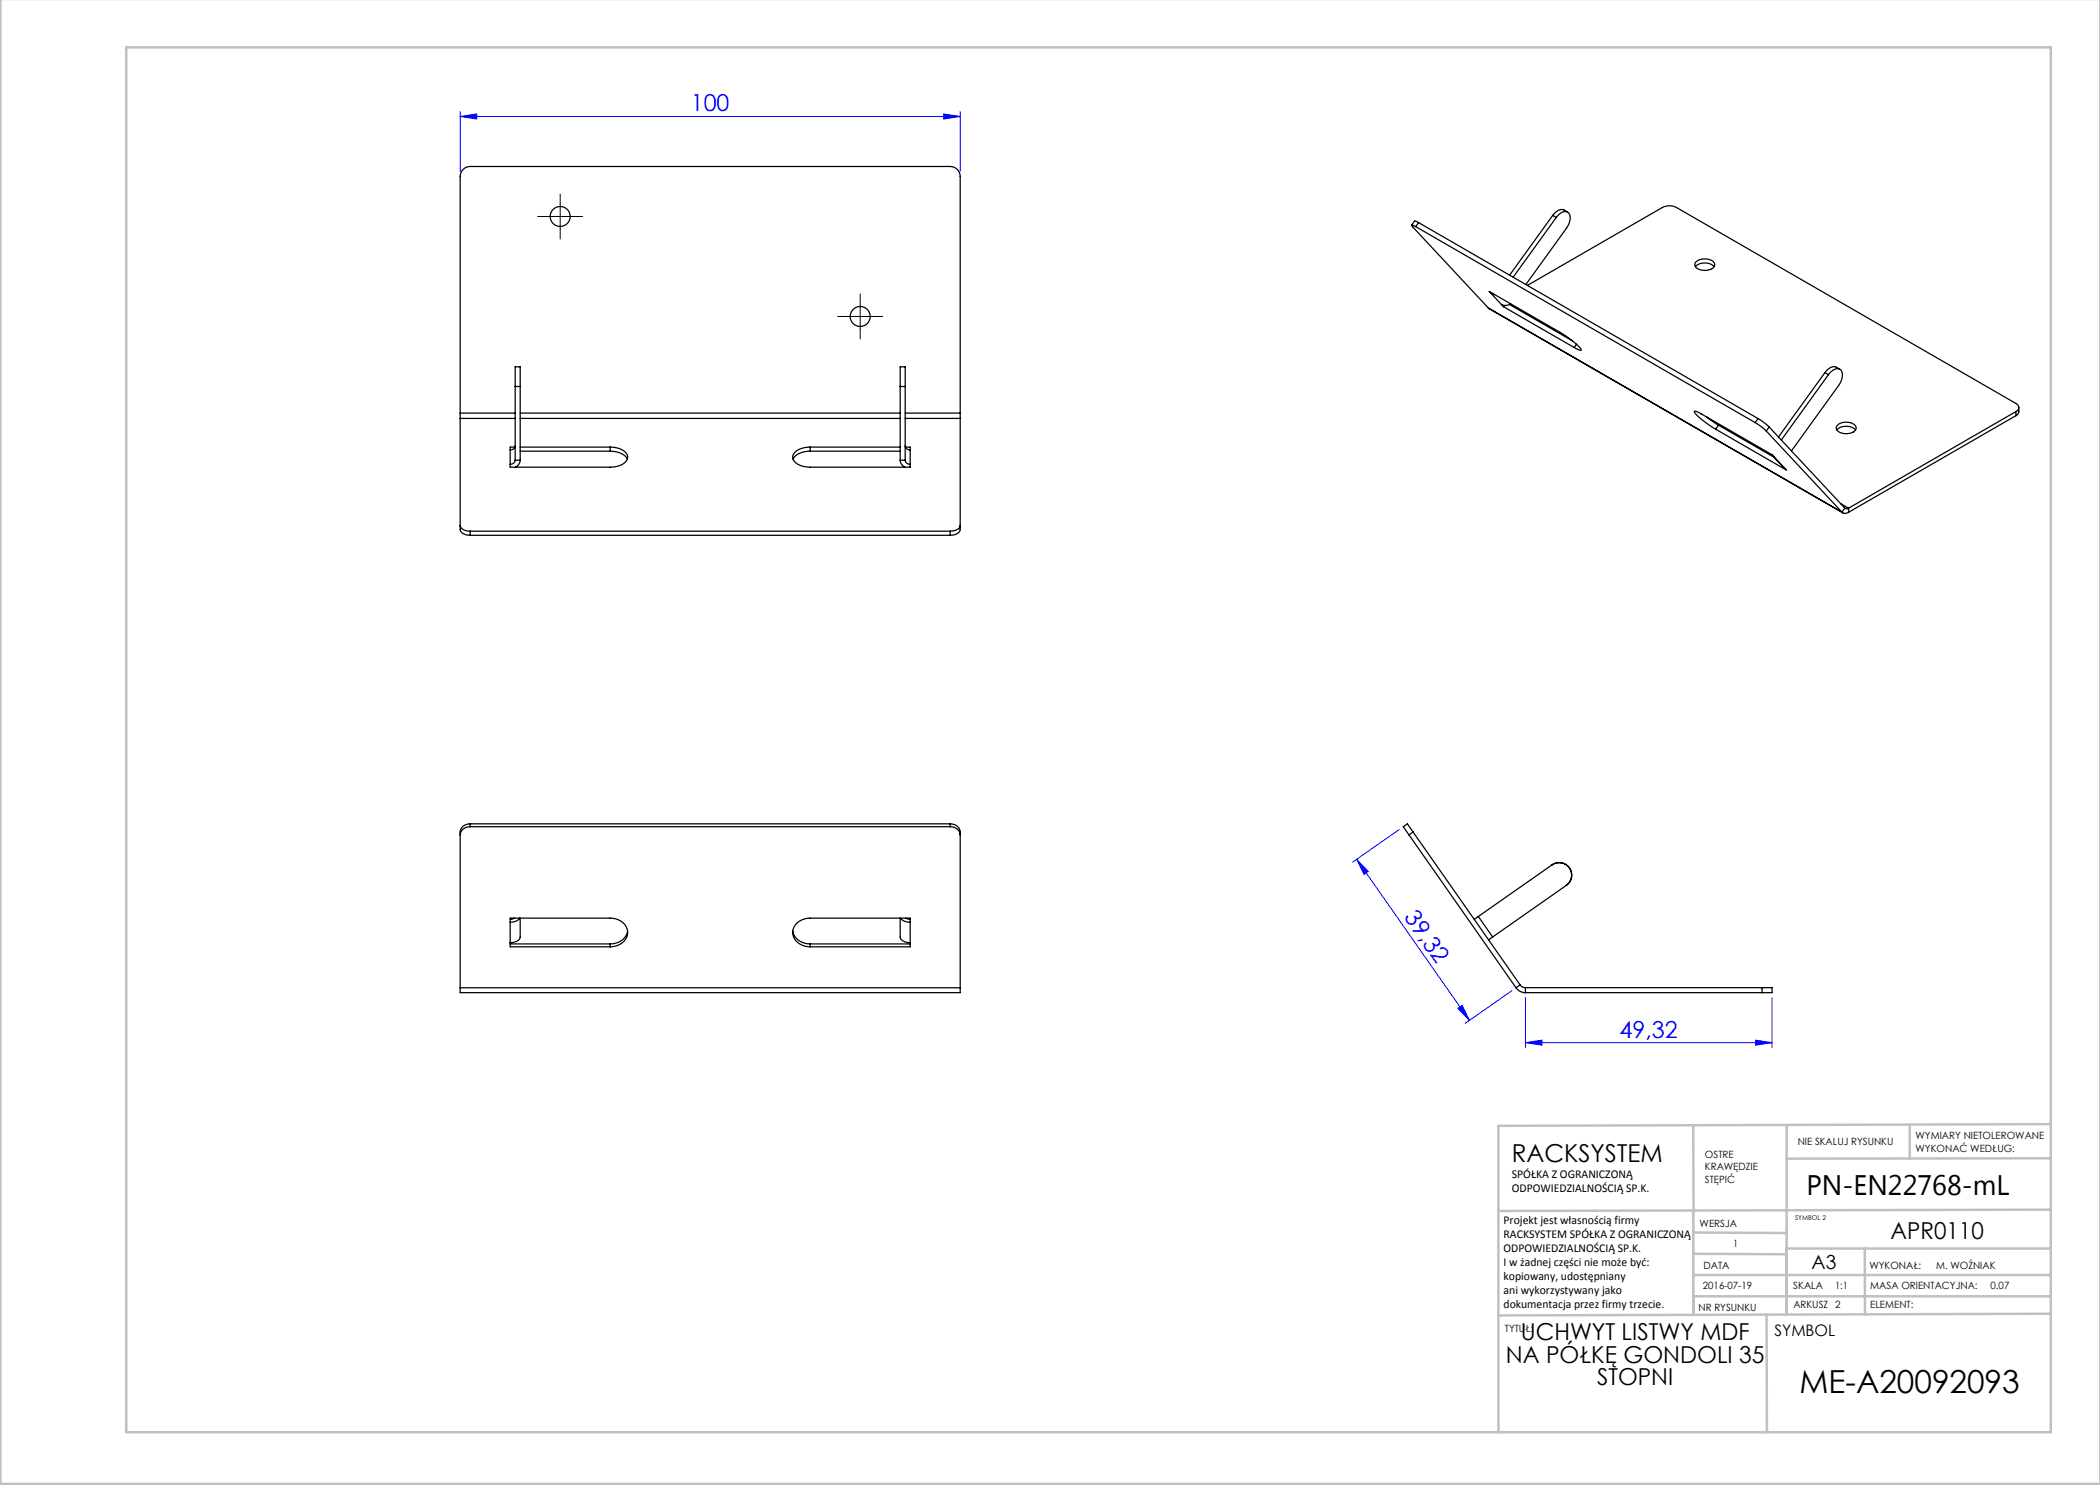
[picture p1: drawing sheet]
<svg xmlns="http://www.w3.org/2000/svg" width="420mm" height="297mm" viewBox="0 0 420 297" stroke-linecap="round" stroke-linejoin="round" font-family="sans-serif">
<g fill="none" stroke="#00f" stroke-width=".2">
<path d="M92 23.3l3.3-.5v1zM92 22.3v12M92 23.3h100M188.7 22.8l3.3 .5-3.3 .5zM192 22.3v12M271.3 171.9l22.6 32.2M271.3 171.9l2.3 2.4-.8 .6zM279.8 165.9l-9.3 6.5M302.4 198.1l-9.3 6.6M305.1 199.5v10M354.4 199.5v10M291.6 201.7l.8-.6 1.5 3z"/>
<path d="M305.1 208.5l3.3-.5v1zM305.1 208.5h49.3M351.1 208l3.3 .5-3.3 .5z"/>
</g>
<path d="M109.5 43.3h-2M112 40.8v-2M112 45.8v2M114.5 43.3h2M169.5 63.3h-2M172 60.8v-2M172 65.8v2M174.5 63.3h2" fill="none" stroke="#000" stroke-width=".2" stroke-dasharray="15.2 1.3 1.3 1.3"/>
<path d="M109.5 43.3h5M112 40.8v5M169.5 63.3h5M172 60.8v5" fill="none" stroke="#000" stroke-width=".2"/>
<g fill="none" stroke="#c0c0c0" stroke-width=".5">
<path d="M.1 -.1v296.9h419.9M25.2 9.5h385v276.9h-385zM338.7 225.2v16.9M357.3 225v37.9M382 225.4v6.3M410.1 224.8l-110.4 .4v61.2M410.1 231.7h-52.8M338.7 259.3h71.5M338.7 255h71.5M338.7 250.8l18.6 .1M338.7 246.5l18.6 .1M338.7 242.1v20.9"/>
<path d="M373 249.7v13.2M410.1 241.9l-110.4 .3M410.2 249.7h-52.9v13.2M353.3 262.9l.1 23.5M410.2 262.7l-110.5 .4"/>
</g>
<g fill="#00f">
<path d="M291.6 201.7l.8-.6 1.5 3zM271.3 171.9l2.3 2.4-.8 .6z"/>
<path d="M92 23.3l3.3-.5v1zM188.7 22.8l3.3 .5-3.3 .5z"/>
<path d="M305.1 208.5l3.3-.5v1zM351.1 208l3.3 .5-3.3 .5z"/>
</g>
<g fill="none" stroke="#000" stroke-width=".25">
<path d="M283.1 45.3l-.8-.3 15.4 16.6M283.1 45.3l67.9 39.2M283.7 44.5l-.7-.3-.7 .8M283.7 44.5l-.6 .8M283.7 44.5l67.9 39.2M298.4 58.6l-.1 .1 .6 .2M305.5 57.1l27-15.6a3.1 3.1 0 0 1 2.8 0l67.9 39.2a.86 .86 0 0 1 .6 .8 .86 .86 0 0 1-.6 .8M310.5 43.1l.8 .4M310.5 43.1l-8.6 11.9M311.3 43.5l.6-.7a1.2 1.2 0 0 1 1.6-.4 1.2 1.2 0 0 1 .5 1.5l-.2 .9-.5 .9-8.1 11.2M311.3 43.5l-8.7 11.9M313.5 42.4a1.69 1.69 0 0 0-2.7 .3l-.3 .4"/>
<path d="M339.1 53.3a2.72 2.72 0 0 1 3.7 0M339.2 52.4a2.73 2.73 0 0 1 3.7 .2 .99 .99 0 0 1-.9 1.3 2.59 2.59 0 0 1-3-.8zM103 77.3v-3.9h1v3.9M103 77.3h1M103 77.3v14.7M104 77.3v14.7M180 77.3v-3.9h1v3.9M180 77.3v14.7M180 77.3h1M181 77.3v14.7M297.7 61.6l.2 .1M297.7 61.6l70.9 41"/>
<path d="M300.7 61.3l-2.9-3 14.2 8.2 2.3 1.5a5.4 5.4 0 0 1 2 2h-.5l-1-.5M300.7 61.3l14.1 8.2M300.9 61.1l-.2 .2M301.9 60.9l12.6 7.3M302.1 60.8l-.8 .3-1-.2M315.3 68.8l-.5 .7M365 74.5l-9.3 12.9M365 74.5l.7 .4M365.7 74.9l.6-.7a1.2 1.2 0 0 1 1.6-.4 1.2 1.2 0 0 1 .6 1.6l-.3 .8-.5 .9-9.4 13.1M365.7 74.9l-9.4 13.1M368 73.8a1.69 1.69 0 0 0-2.7 .3l-.3 .4M92 83.7v22.2a1.76 1.76 0 0 0 2 1.2"/>
<path d="M92 82.6v1.1M92 82.6v-47.3a2 2 0 0 1 2-2h96a2 2 0 0 1 2 2v47.3M92 83.7h11M92 82.6h11M103 89.4h-1v4h20a3.7 3.7 0 0 0 3.4-1.5 1.86 1.86 0 0 0-1.7-2.2l-1.7-.3M103 89.2a.92 .92 0 0 1-1 .8M103 92a.92 .92 0 0 1-1 .9M103 92h1M104 92l-.3 1-.6 .4M104 83.7h76M104 89.4h18M104 90.2h18"/>
<path d="M104 82.6h76M122 90.2a3.6 3.6 0 0 1 3.5 1.6M122 89.4v.8M162 89.4a3.7 3.7 0 0 0-3.4 1.5 1.86 1.86 0 0 0 1.8 2.3l1.6 .2h20v-4h-.9M162 90.2a3.6 3.6 0 0 0-3.4 1.6M162 89.4v.8M162 89.4h18M162 90.2h18M180 92l.4 1 .6 .4M180 92h1M181 92a.92 .92 0 0 0 1 .9M181 89.2a.92 .92 0 0 0 1 .8"/>
<path d="M181 83.7h11M181 82.6h11M192 83.7v22.2a1.76 1.76 0 0 1-2 1.2M192 82.6v1.1M338.8 82.3h.5l1 .5 14.1 8.2 2.9 3-14.2-8.2-2.3-1.5a5.5 5.5 0 0 1-2-2zM341.2 83.3l2.5 1.7M343.7 85l-.6 .8M343.7 85l11.1 6.4M351 84.5l2.2 1.7M351.6 83.7l2.2 1.7M351.6 83.7l-.6 .8M353.2 86.2l15.2 16.2"/>
<path d="M353.8 85.4l-.6 .8M353.8 85.4l15.2 16.2M354.3 90.9l.5 .5M354.5 91.1l2.4 2.5M367.4 86a2.72 2.72 0 0 1 3.7 0M367.4 85.1a2.73 2.73 0 0 1 3.7 .1 .99 .99 0 0 1-.8 1.4 2.59 2.59 0 0 1-3-.8zM403.2 82.3l-33.5 19.3M403.2 82.3v.8M403.2 83.1l-33.5 19.4M403.8 81.5l-.1 1-.5 .6M92 105.1a1.76 1.76 0 0 0 2 1.1M94 106.2v.9"/>
<path d="M94 107.1h96M94 106.2h96M190 106.2v.9M192 105.1a1.76 1.76 0 0 1-2 1.1M368.1 100.7l1.6 .9M368.4 102.4a1.04 1.04 0 0 0 1.3 .1M369 101.6l.3 .2 .4-.2M369 101.6l-.6 .8M369.7 101.6v.9M94 165.3a1.85 1.85 0 0 0-2 1.7M94 164.8a1.85 1.85 0 0 0-2 1.6v31.2M94 165.3h96"/>
<path d="M94 164.8v.5M94 164.8h96M190 165.3a1.85 1.85 0 0 1 2 1.7M190 164.8a1.85 1.85 0 0 1 2 1.6v31.2M190 164.8v.5M281.8 167l21.4 30.6M282.6 166.4l-1.1-1.6-.9 .5 1.2 1.7M282.6 166.4l-.8 .6M282.6 166.4l21.4 30.6M310.4 173a2.5 2.5 0 0 1 3.5 .6 2.5 2.5 0 0 1-.6 3.5M92 197.6v.9h100v-.9M92 197.6h100"/>
<path d="M102 183.6h20a3.1 3.1 0 0 1 3.4 3.6 3.4 3.4 0 0 1-3.4 2.2h-20zM102 188.8h20M102.9 183.6l-.9 .3M104 183.6l-.9 .7-1.1 .1M104 183.6v3.8a1.76 1.76 0 0 1-2 1.1M122 188.8v.6M125.5 186.2a3.3 3.3 0 0 1-3.5 2.6M158.6 186.2a3.3 3.3 0 0 0 3.4 2.6M159.5 184.6a3.9 3.9 0 0 1 2.5-1h20v5.8h-20a3.1 3.1 0 0 1-3.4-3.6zM162 188.8v.6M162 188.8h20M180 183.6v3.8a1.77 1.77 0 0 0 2 1.1"/>
<path d="M180.1 183.6l.8 .7 1.1 .1M181.2 183.6l.8 .3M295.7 183.3l-.9 .6M295.7 183.3l14.7-10.3a2.5 2.5 0 0 1 3.5 .6 2.5 2.5 0 0 1-.6 3.5l-14.8 10.3M295.7 183.3l2.8 4.1M298.5 187.4l-.8 .6M303.2 197.6a2.3 2.3 0 0 0 1.9 .9M304 197l.5 .4 .6 .1M304 197l-.8 .6M305.1 197.5h47.3M305.1 198.5h47.3M305.1 197.5v1"/>
<path d="M352.4 197.5h2v1h-2M352.4 197.5v1"/>
<circle cx="112" cy="43.3" r="2"/>
<circle cx="172" cy="63.3" r="2"/>
</g>
<text font-size="6.3" x="359.9" y="278.5">ME-A20092093</text>
<text font-size="5.6" x="361.3" y="239.1">PN-EN22768-mL</text>
<text font-size="4.9" x="302.4" y="232.4">RACKSYSTEM</text>
<g font-size="4.7" fill="#00f">
<text x="138.2" y="22.3">100</text>
<text x="280.7" y="183.5" transform="rotate(55 280.7 183.5)">39,32</text>
<text x="323.9" y="207.5">49,32</text>
</g>
<g font-size="4.7">
<text x="378.1" y="247.8">APR0110</text>
<text x="304.2" y="268.1">UCHWYT LISTWY MDF</text>
<text x="301.2" y="272.6">NA PÓŁKĘ GONDOLI 35</text>
<text x="319.4" y="277.1">STOPNI</text>
</g>
<text font-size="3.9" x="362.3" y="253.8">A3</text>
<text font-size="3.2" x="354.9" y="267.2">SYMBOL</text>
<g font-size="2.4">
<text x="302.4" y="235.6">SPÓŁKA Z OGRANICZONĄ</text>
<text x="302.4" y="238.4">ODPOWIEDZIALNOŚCIĄ SP.K.</text>
<text x="300.7" y="244.7">Projekt jest własnością firmy</text>
<text x="300.7" y="247.5">RACKSYSTEM SPÓŁKA Z OGRANICZONĄ</text>
<text x="300.7" y="250.3">ODPOWIEDZIALNOŚCIĄ SP.K.</text>
<text x="300.7" y="253.1">I w żadnej części nie może być:</text>
<text x="300.7" y="256">kopiowany, udostępniany</text>
<text x="300.7" y="258.8">ani wykorzystywany jako</text>
<text x="300.7" y="261.6">dokumentacja przez firmy trzecie.</text>
</g>
<g font-size="2">
<text x="383.1" y="227.9">WYMIARY NIETOLEROWANE</text>
<text x="341" y="231.6">OSTRE</text>
<text x="359.5" y="228.9">NIE SKALUJ RYSUNKU</text>
<text x="383.1" y="230.4">WYKONAĆ WEDŁUG:</text>
<text x="341" y="234.1">KRAWĘDZIE</text>
<text x="341" y="236.6">STĘPIĆ</text>
<text x="339.9" y="245.4">WERSJA</text>
<text x="346.6" y="249.5">1</text>
<text x="340.6" y="257.7">2016-07-19</text>
<text x="340.7" y="253.8">DATA</text>
<text x="358.7" y="257.7">SKALA</text>
<text x="367" y="257.7">1:1</text>
<text x="373.9" y="253.8">WYKONAŁ:</text>
<text x="374.1" y="257.7">MASA ORIENTACYJNA:</text>
<text x="387.2" y="253.8">M. WOŹNIAK</text>
<text x="398.1" y="257.7">0.07</text>
<text x="339.7" y="262.3">NR RYSUNKU</text>
<text x="358.7" y="261.7">ARKUSZ 2</text>
<text x="374.1" y="261.7">ELEMENT:</text>
<text x="301" y="266.4">TYTUŁ:</text>
</g>
<text font-size="1.3" x="359" y="244">SYMBOL 2</text>
</svg>
